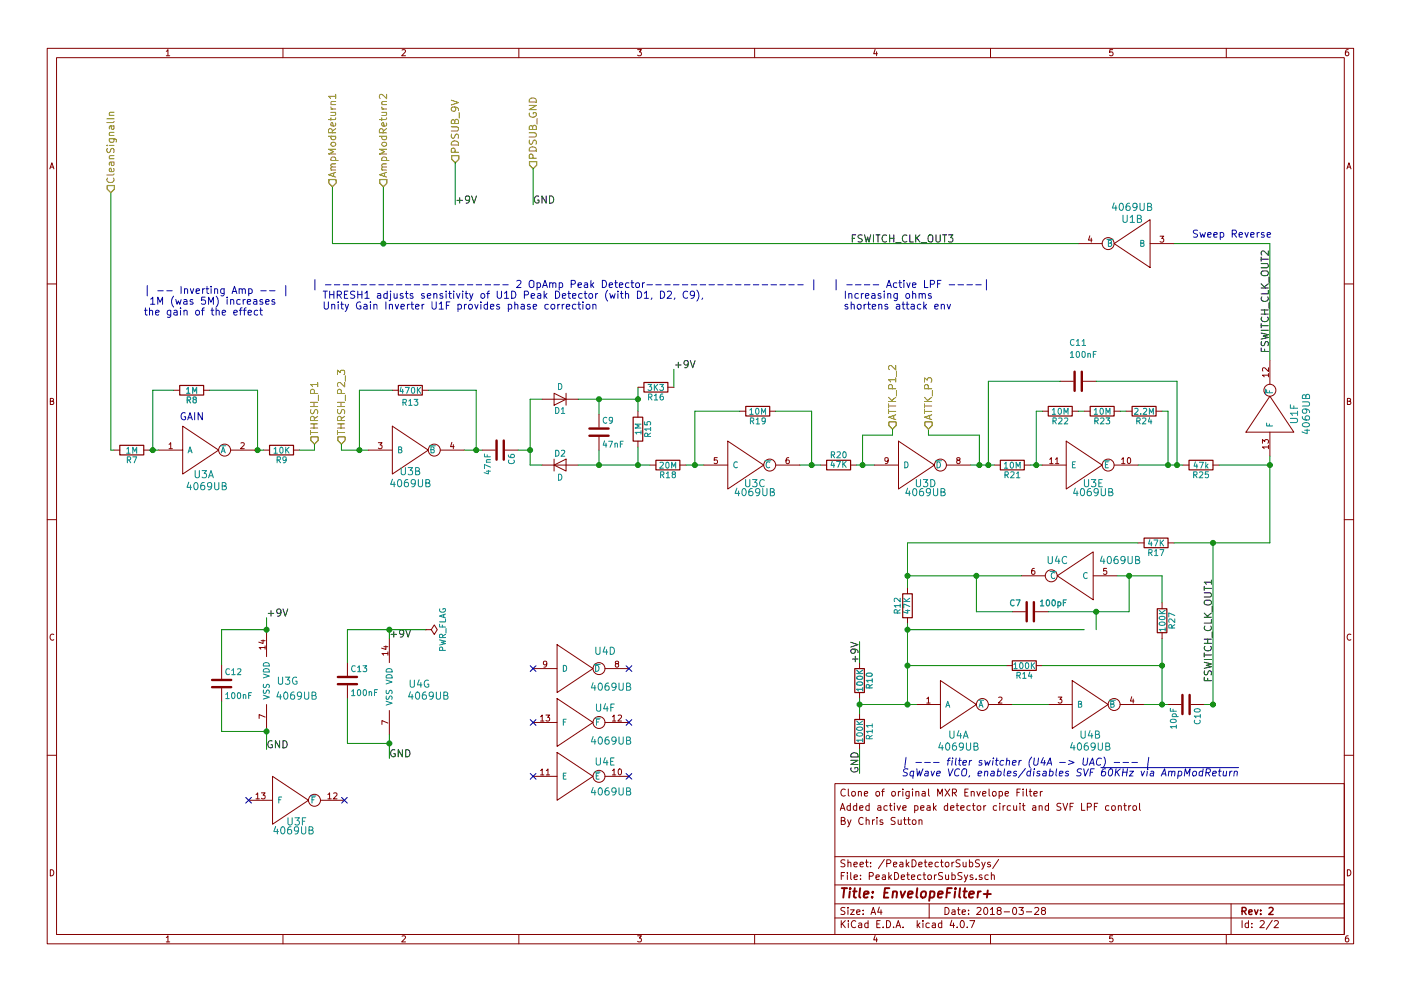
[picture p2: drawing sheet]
EESchema Schematic File Version 2
LIBS:power
LIBS:device
LIBS:transistors
LIBS:conn
LIBS:linear
LIBS:regul
LIBS:74xx
LIBS:cmos4000
LIBS:adc-dac
LIBS:memory
LIBS:xilinx
LIBS:microcontrollers
LIBS:dsp
LIBS:microchip
LIBS:analog_switches
LIBS:motorola
LIBS:texas
LIBS:intel
LIBS:audio
LIBS:interface
LIBS:digital-audio
LIBS:philips
LIBS:display
LIBS:cypress
LIBS:siliconi
LIBS:opto
LIBS:atmel
LIBS:contrib
LIBS:valves
LIBS:socket_custom
LIBS:sw_custom
LIBS:4069ub
LIBS:4066bms
LIBS:switches
LIBS:pot_numbered
LIBS:ModdedMXREnvelopeFilter-cache
EELAYER 25 0
EELAYER END
$Descr A4 11693 8268
encoding utf-8
Sheet 2 2
Title "EnvelopeFilter+"
Date "2018-03-28"
Rev "2"
Comp ""
Comment1 ""
Comment2 "By Chris Sutton"
Comment3 "Added active peak detector circuit and SVF LPF control"
Comment4 "Clone of original MXR Envelope Filter"
$EndDescr
$Comp
L R R7
U 1 1
P 1100 3750
F 0 "R7" V 1180 3750 50  0000 C CNN
F 1 "1M" V 1100 3750 50  0000 C CNN
F 2 "Resistors_SMD:R_0805_HandSoldering" V 1030 3750 50  0001 C CNN
F 3 "" H 1100 3750 50  0001 C CNN
	1    1100 3750
	0    1    1    0   
$EndComp
$Comp
L R R9
U 1 1
P 2350 3750
F 0 "R9" V 2430 3750 50  0000 C CNN
F 1 "10K" V 2350 3750 50  0000 C CNN
F 2 "Resistors_SMD:R_0805_HandSoldering" V 2280 3750 50  0001 C CNN
F 3 "" H 2350 3750 50  0001 C CNN
	1    2350 3750
	0    1    1    0   
$EndComp
$Comp
L R R8
U 1 1
P 1600 3250
F 0 "R8" V 1680 3250 50  0000 C CNB
F 1 "1M" V 1600 3250 50  0000 C CNB
F 2 "Resistors_SMD:R_0805_HandSoldering" V 1530 3250 50  0001 C CNN
F 3 "" H 1600 3250 50  0001 C CNN
	1    1600 3250
	0    1    1    0   
$EndComp
$Comp
L R R13
U 1 1
P 3425 3250
F 0 "R13" V 3525 3250 50  0000 C CNN
F 1 "470K" V 3425 3250 50  0000 C CNN
F 2 "Resistors_SMD:R_0805_HandSoldering" V 3355 3250 50  0001 C CNN
F 3 "" H 3425 3250 50  0001 C CNN
	1    3425 3250
	0    1    1    0   
$EndComp
$Comp
L C C6
U 1 1
P 4175 3750
F 0 "C6" H 4200 3850 50  0000 L CNN
F 1 "47nF" H 4200 3650 50  0000 L CNN
F 2 "Capacitors_SMD:C_0805_HandSoldering" H 4213 3600 50  0001 C CNN
F 3 "" H 4175 3750 50  0001 C CNN
	1    4175 3750
	0    1    1    0   
$EndComp
$Comp
L D D1
U 1 1
P 4675 3325
F 0 "D1" H 4675 3425 50  0000 C CNN
F 1 "D" H 4675 3225 50  0000 C CNN
F 2 "Diodes_SMD:D_SOD-123" H 4675 3325 50  0001 C CNN
F 3 "" H 4675 3325 50  0001 C CNN
	1    4675 3325
	-1   0    0    1   
$EndComp
$Comp
L D D2
U 1 1
P 4675 3875
F 0 "D2" H 4675 3975 50  0000 C CNN
F 1 "D" H 4675 3775 50  0000 C CNN
F 2 "Diodes_SMD:D_SOD-123" H 4675 3875 50  0001 C CNN
F 3 "" H 4675 3875 50  0001 C CNN
	1    4675 3875
	1    0    0    -1  
$EndComp
$Comp
L C C9
U 1 1
P 5000 3600
F 0 "C9" H 5025 3700 50  0000 L CNN
F 1 "47nF" H 5025 3500 50  0000 L CNN
F 2 "Capacitors_SMD:C_0805_HandSoldering" H 5038 3450 50  0001 C CNN
F 3 "" H 5000 3600 50  0001 C CNN
	1    5000 3600
	1    0    0    -1  
$EndComp
$Comp
L R R15
U 1 1
P 5325 3575
F 0 "R15" V 5405 3575 50  0000 C CNN
F 1 "1M" V 5325 3575 50  0000 C CNN
F 2 "Resistors_SMD:R_0805_HandSoldering" V 5255 3575 50  0001 C CNN
F 3 "" H 5325 3575 50  0001 C CNN
	1    5325 3575
	1    0    0    -1  
$EndComp
$Comp
L R R18
U 1 1
P 5575 3875
F 0 "R18" V 5655 3875 50  0000 C CNN
F 1 "20M" V 5575 3875 50  0000 C CNN
F 2 "Resistors_SMD:R_0805_HandSoldering" V 5505 3875 50  0001 C CNN
F 3 "" H 5575 3875 50  0001 C CNN
	1    5575 3875
	0    1    1    0   
$EndComp
$Comp
L R R19
U 1 1
P 6325 3425
F 0 "R19" V 6405 3425 50  0000 C CNN
F 1 "10M" V 6325 3425 50  0000 C CNN
F 2 "Resistors_SMD:R_0805_HandSoldering" V 6255 3425 50  0001 C CNN
F 3 "" H 6325 3425 50  0001 C CNN
	1    6325 3425
	0    1    1    0   
$EndComp
$Comp
L R R20
U 1 1
P 7000 3875
F 0 "R20" V 7080 3875 50  0000 C CNN
F 1 "47K" V 7000 3875 50  0000 C CNN
F 2 "Resistors_SMD:R_0805_HandSoldering" V 6930 3875 50  0001 C CNN
F 3 "" H 7000 3875 50  0001 C CNN
	1    7000 3875
	0    -1   -1   0   
$EndComp
$Comp
L R R21
U 1 1
P 8450 3875
F 0 "R21" V 8530 3875 50  0000 C CNN
F 1 "10M" V 8450 3875 50  0000 C CNN
F 2 "Resistors_SMD:R_0805_HandSoldering" V 8380 3875 50  0001 C CNN
F 3 "" H 8450 3875 50  0001 C CNN
	1    8450 3875
	0    1    1    0   
$EndComp
$Comp
L R R22
U 1 1
P 8850 3425
F 0 "R22" V 8930 3425 50  0000 C CNN
F 1 "10M" V 8850 3425 50  0000 C CNN
F 2 "Resistors_SMD:R_0805_HandSoldering" V 8780 3425 50  0001 C CNN
F 3 "" H 8850 3425 50  0001 C CNN
	1    8850 3425
	0    1    1    0   
$EndComp
$Comp
L C C11
U 1 1
P 9000 3175
F 0 "C11" V 8675 3100 50  0000 L CNN
F 1 "100nF" V 8775 3100 50  0000 L CNN
F 2 "Capacitors_SMD:C_0805_HandSoldering" H 9038 3025 50  0001 C CNN
F 3 "" H 9000 3175 50  0001 C CNN
	1    9000 3175
	0    1    1    0   
$EndComp
$Comp
L R R25
U 1 1
P 10025 3875
F 0 "R25" V 10105 3875 50  0000 C CNN
F 1 "47k" V 10025 3875 50  0000 C CNN
F 2 "Resistors_SMD:R_0805_HandSoldering" V 9955 3875 50  0001 C CNN
F 3 "" H 10025 3875 50  0001 C CNN
	1    10025 3875
	0    1    1    0   
$EndComp
$Comp
L R R17
U 1 1
P 9650 4525
F 0 "R17" V 9730 4525 50  0000 C CNN
F 1 "47K" V 9650 4525 50  0000 C CNN
F 2 "Resistors_SMD:R_0805_HandSoldering" V 9580 4525 50  0001 C CNN
F 3 "" H 9650 4525 50  0001 C CNN
	1    9650 4525
	0    1    1    0   
$EndComp
$Comp
L C C7
U 1 1
P 8600 5100
F 0 "C7" V 8525 4925 50  0000 L CNB
F 1 "100pF" V 8525 5175 50  0000 L CNB
F 2 "Capacitors_SMD:C_0805_HandSoldering" H 8638 4950 50  0001 C CNN
F 3 "" H 8600 5100 50  0001 C CNN
	1    8600 5100
	0    1    1    0   
$EndComp
$Comp
L R R14
U 1 1
P 8550 5550
F 0 "R14" V 8630 5550 50  0000 C CNN
F 1 "100K" V 8550 5550 50  0000 C CNN
F 2 "Resistors_SMD:R_0805_HandSoldering" V 8480 5550 50  0001 C CNN
F 3 "" H 8550 5550 50  0001 C CNN
	1    8550 5550
	0    1    1    0   
$EndComp
$Comp
L R R12
U 1 1
P 7575 5050
F 0 "R12" V 7655 5050 50  0000 C CNN
F 1 "47K" V 7575 5050 50  0000 C CNN
F 2 "Resistors_SMD:R_0805_HandSoldering" V 7505 5050 50  0001 C CNN
F 3 "" H 7575 5050 50  0001 C CNN
	1    7575 5050
	-1   0    0    1   
$EndComp
$Comp
L C C10
U 1 1
P 9900 5875
F 0 "C10" H 9925 5975 50  0000 L CNN
F 1 "10pF" H 9925 5775 50  0000 L CNN
F 2 "Capacitors_SMD:C_0805_HandSoldering" H 9938 5725 50  0001 C CNN
F 3 "" H 9900 5875 50  0001 C CNN
	1    9900 5875
	0    1    1    0   
$EndComp
$Comp
L R R10
U 1 1
P 7175 5675
F 0 "R10" V 7255 5675 50  0000 C CNB
F 1 "100K" V 7175 5675 50  0000 C CNB
F 2 "Resistors_SMD:R_0805_HandSoldering" V 7105 5675 50  0001 C CNN
F 3 "" H 7175 5675 50  0001 C CNN
	1    7175 5675
	1    0    0    -1  
$EndComp
$Comp
L R R11
U 1 1
P 7175 6100
F 0 "R11" V 7255 6100 50  0000 C CNN
F 1 "100K" V 7175 6100 50  0000 C CNN
F 2 "Resistors_SMD:R_0805_HandSoldering" V 7105 6100 50  0001 C CNN
F 3 "" H 7175 6100 50  0001 C CNN
	1    7175 6100
	1    0    0    -1  
$EndComp
Text Label 7175 5350 3    60   ~ 0
+9V
Text Label 7175 6450 1    60   ~ 0
GND
$Comp
L 4069UB U?
U 3 1
P 8975 4800
AR Path="/5A3A1FE8" Ref="U?"  Part="3" 
AR Path="/5A39CD94/5A3A1FE8" Ref="U4"  Part="3" 
F 0 "U4" H 9125 4675 60  0000 C CNN
F 1 "4069UB" H 8600 4675 60  0000 C CNN
F 2 "Housings_SOIC:SOIC-14_3.9x8.7mm_Pitch1.27mm" H 9175 4800 60  0001 C CNN
F 3 "" H 9175 4800 60  0001 C CNN
	3    8975 4800
	-1   0    0    1   
$EndComp
$Comp
L 4069UB U?
U 6 1
P 10600 3450
AR Path="/5A3A1FEF" Ref="U?"  Part="4" 
AR Path="/5A39CD94/5A3A1FEF" Ref="U1"  Part="6" 
F 0 "U1" H 10600 3250 60  0000 C CNN
F 1 "4069UB" H 10600 3150 60  0000 C CNN
F 2 "Housings_SOIC:SOIC-14_3.9x8.7mm_Pitch1.27mm" H 10800 3450 60  0001 C CNN
F 3 "" H 10800 3450 60  0001 C CNN
	6    10600 3450
	0    -1   -1   0   
$EndComp
$Comp
L 4069UB U?
U 2 1
P 9450 2025
AR Path="/5A3A1FF6" Ref="U?"  Part="5" 
AR Path="/5A39CD94/5A3A1FF6" Ref="U1"  Part="2" 
F 0 "U1" H 9450 1825 60  0000 C CNN
F 1 "4069UB" H 9450 1725 60  0000 C CNN
F 2 "Housings_SOIC:SOIC-14_3.9x8.7mm_Pitch1.27mm" H 9650 2025 60  0001 C CNN
F 3 "" H 9650 2025 60  0001 C CNN
	2    9450 2025
	-1   0    0    1   
$EndComp
$Comp
L 4069UB U?
U 1 1
P 8000 5875
AR Path="/5A3A1FFD" Ref="U?"  Part="1" 
AR Path="/5A39CD94/5A3A1FFD" Ref="U4"  Part="1" 
F 0 "U4" H 8000 5625 60  0000 C CNN
F 1 "4069UB" H 8000 5525 60  0000 C CNN
F 2 "Housings_SOIC:SOIC-14_3.9x8.7mm_Pitch1.27mm" H 8200 5875 60  0001 C CNN
F 3 "" H 8200 5875 60  0001 C CNN
	1    8000 5875
	1    0    0    -1  
$EndComp
$Comp
L 4069UB U?
U 2 1
P 9100 5875
AR Path="/5A3A2004" Ref="U?"  Part="2" 
AR Path="/5A39CD94/5A3A2004" Ref="U4"  Part="2" 
F 0 "U4" H 9100 5625 60  0000 C CNN
F 1 "4069UB" H 9100 5525 60  0000 C CNN
F 2 "Housings_SOIC:SOIC-14_3.9x8.7mm_Pitch1.27mm" H 9300 5875 60  0001 C CNN
F 3 "" H 9300 5875 60  0001 C CNN
	2    9100 5875
	1    0    0    -1  
$EndComp
Text Label 5625 3075 0    60   ~ 0
+9V
Wire Wire Line
	1250 3750 1325 3750
Wire Wire Line
	1275 3750 1275 3250
Wire Wire Line
	1275 3250 1450 3250
Connection ~ 1275 3750
Wire Wire Line
	2125 3750 2200 3750
Wire Wire Line
	2150 3750 2150 3250
Wire Wire Line
	2150 3250 1750 3250
Connection ~ 2150 3750
Wire Wire Line
	2850 3750 3075 3750
Wire Wire Line
	3275 3250 3000 3250
Wire Wire Line
	3000 3250 3000 3750
Connection ~ 3000 3750
Wire Wire Line
	3875 3750 4025 3750
Wire Wire Line
	3575 3250 3975 3250
Wire Wire Line
	3975 3250 3975 3750
Connection ~ 3975 3750
Wire Wire Line
	4425 3875 4525 3875
Wire Wire Line
	4425 3325 4425 3875
Wire Wire Line
	4825 3325 5325 3325
Wire Wire Line
	5000 3325 5000 3450
Wire Wire Line
	5000 3750 5000 3875
Wire Wire Line
	4825 3875 5425 3875
Wire Wire Line
	5325 3225 5325 3425
Connection ~ 5000 3325
Wire Wire Line
	5325 3875 5325 3725
Connection ~ 5000 3875
Connection ~ 5325 3875
Wire Wire Line
	5725 3875 5875 3875
Wire Wire Line
	5800 3875 5800 3425
Wire Wire Line
	5800 3425 6175 3425
Connection ~ 5800 3875
Wire Wire Line
	6775 3425 6775 3875
Wire Wire Line
	6775 3425 6475 3425
Connection ~ 6775 3875
Wire Wire Line
	925  1600 925  3750
Wire Wire Line
	925  3750 950  3750
Wire Wire Line
	8250 3875 8250 3175
Wire Wire Line
	8100 3875 8300 3875
Wire Wire Line
	8600 3875 8700 3875
Wire Wire Line
	8650 3875 8650 3425
Wire Wire Line
	8650 3425 8700 3425
Connection ~ 8650 3875
Wire Wire Line
	9500 3875 9875 3875
Wire Wire Line
	9750 3425 9750 3875
Connection ~ 9750 3875
Connection ~ 8250 3875
Wire Wire Line
	8250 3175 8850 3175
Wire Wire Line
	10175 3875 10600 3875
Wire Wire Line
	2775 2025 9000 2025
Wire Wire Line
	3200 1550 3200 2025
Wire Wire Line
	2775 2025 2775 1550
Connection ~ 3200 2025
Wire Wire Line
	9800 2025 10600 2025
Wire Wire Line
	8450 5875 8750 5875
Wire Wire Line
	7575 4800 8525 4800
Wire Wire Line
	9425 5100 9425 4800
Wire Wire Line
	9325 4800 9700 4800
Wire Wire Line
	9550 5875 9750 5875
Wire Wire Line
	9700 5325 9700 5875
Wire Wire Line
	9700 4800 9700 5025
Connection ~ 9425 4800
Wire Wire Line
	7575 4525 7575 4900
Connection ~ 8150 4800
Wire Wire Line
	7575 4525 9500 4525
Connection ~ 7575 4800
Wire Wire Line
	10125 4525 10125 5875
Wire Wire Line
	10125 5875 10050 5875
Connection ~ 9700 5875
Wire Wire Line
	7575 5550 8400 5550
Wire Wire Line
	7575 5200 7575 5875
Wire Wire Line
	7175 5875 7650 5875
Connection ~ 7575 5550
Wire Wire Line
	7175 5825 7175 5950
Connection ~ 7575 5875
Connection ~ 7175 5875
Wire Wire Line
	10600 4525 10600 3800
Connection ~ 10600 3875
Wire Wire Line
	7175 5525 7175 5350
Wire Wire Line
	7175 6450 7175 6250
Wire Wire Line
	4425 3325 4525 3325
Wire Wire Line
	4325 3750 4425 3750
Connection ~ 4425 3750
Wire Wire Line
	9825 3175 9150 3175
Wire Wire Line
	9825 3175 9825 3875
Connection ~ 9825 3875
Connection ~ 5325 3325
Wire Wire Line
	6675 3875 6850 3875
Wire Wire Line
	9800 4525 10600 4525
Connection ~ 10125 4525
Wire Wire Line
	8700 5550 9700 5550
Connection ~ 9700 5550
Connection ~ 10125 5875
Wire Wire Line
	2500 3750 2625 3750
Wire Wire Line
	8750 5100 9425 5100
Connection ~ 9150 5100
Wire Wire Line
	8450 5100 8150 5100
Wire Wire Line
	10600 2025 10600 3000
Wire Wire Line
	7150 3875 7300 3875
Wire Wire Line
	7750 3625 8175 3625
Wire Wire Line
	8175 3625 8175 3875
Connection ~ 8175 3875
Wire Wire Line
	7450 3625 7200 3625
Wire Wire Line
	7200 3625 7200 3875
Connection ~ 7200 3875
Text Notes 6950 2575 0    60   ~ 0
| ---- Active LPF ----|\n  Increasing ohms \n  shortens attack env
$Comp
L 4069UB U?
U 1 1
P 1675 3750
AR Path="/5A3A20C1" Ref="U?"  Part="1" 
AR Path="/5A39CD94/5A3A20C1" Ref="U3"  Part="1" 
F 0 "U3" H 1700 3550 60  0000 C CNN
F 1 "4069UB" H 1725 3450 60  0000 C CNN
F 2 "Housings_SOIC:SOIC-14_3.9x8.7mm_Pitch1.27mm" H 1875 3750 60  0001 C CNN
F 3 "" H 1875 3750 60  0001 C CNN
	1    1675 3750
	1    0    0    -1  
$EndComp
Text Notes 9950 1975 0    60   ~ 0
Sweep Reverse
Text Notes 2600 2575 0    60   ~ 0
| --------------------- 2 OpAmp Peak Detector------------------ |\n  THRESH1 adjusts sensitivity of U1D Peak Detector (with D1, D2, C9), \n  Unity Gain Inverter U1F provides phase correction\n
Text Notes 7525 6475 0    60   Italic 0
| --- filter switcher (U4A -> UAC) --- |\nSqWave VCO, enables/disables SVF ~60KHz via AmpModReturn
Text Notes 1200 2625 0    60   ~ 0
| -- Inverting Amp -- |\n 1M (was 5M) increases \nthe gain of the effect
Text Notes 1500 3500 0    60   ~ 0
GAIN
$Comp
L R R16
U 1 1
P 5475 3225
F 0 "R16" V 5555 3225 50  0000 C CNN
F 1 "3K3" V 5475 3225 50  0000 C CNN
F 2 "Resistors_SMD:R_0805_HandSoldering" V 5405 3225 50  0001 C CNN
F 3 "" H 5475 3225 50  0001 C CNN
	1    5475 3225
	0    1    1    0   
$EndComp
Wire Wire Line
	5625 3075 5625 3225
$Comp
L 4069UB U?
U 2 1
P 3425 3750
AR Path="/5A3A20D9" Ref="U?"  Part="2" 
AR Path="/5A39CD94/5A3A20D9" Ref="U3"  Part="2" 
F 0 "U3" H 3425 3575 60  0000 C CNN
F 1 "4069UB" H 3425 3475 60  0000 C CNN
F 2 "Housings_SOIC:SOIC-14_3.9x8.7mm_Pitch1.27mm" H 3625 3750 60  0001 C CNN
F 3 "" H 3625 3750 60  0001 C CNN
	2    3425 3750
	1    0    0    -1  
$EndComp
$Comp
L 4069UB U?
U 3 1
P 6225 3875
AR Path="/5A3A20E0" Ref="U?"  Part="3" 
AR Path="/5A39CD94/5A3A20E0" Ref="U3"  Part="3" 
F 0 "U3" H 6300 3725 60  0000 C CNN
F 1 "4069UB" H 6300 3650 60  0000 C CNN
F 2 "Housings_SOIC:SOIC-14_3.9x8.7mm_Pitch1.27mm" H 6425 3875 60  0001 C CNN
F 3 "" H 6425 3875 60  0001 C CNN
	3    6225 3875
	1    0    0    -1  
$EndComp
$Comp
L 4069UB U?
U 4 1
P 7650 3875
AR Path="/5A3A20E7" Ref="U?"  Part="4" 
AR Path="/5A39CD94/5A3A20E7" Ref="U3"  Part="4" 
F 0 "U3" H 7725 3725 60  0000 C CNN
F 1 "4069UB" H 7725 3650 60  0000 C CNN
F 2 "Housings_SOIC:SOIC-14_3.9x8.7mm_Pitch1.27mm" H 7850 3875 60  0001 C CNN
F 3 "" H 7850 3875 60  0001 C CNN
	4    7650 3875
	1    0    0    -1  
$EndComp
$Comp
L 4069UB U?
U 5 1
P 9050 3875
AR Path="/5A3A20EE" Ref="U?"  Part="5" 
AR Path="/5A39CD94/5A3A20EE" Ref="U3"  Part="5" 
F 0 "U3" H 9125 3725 60  0000 C CNN
F 1 "4069UB" H 9125 3650 60  0000 C CNN
F 2 "Housings_SOIC:SOIC-14_3.9x8.7mm_Pitch1.27mm" H 9250 3875 60  0001 C CNN
F 3 "" H 9250 3875 60  0001 C CNN
	5    9050 3875
	1    0    0    -1  
$EndComp
Text HLabel 925  1600 1    60   Input ~ 0
CleanSignalIn
Text HLabel 2775 1550 1    60   Input ~ 0
AmpModReturn1
Text HLabel 3200 1550 1    60   Input ~ 0
AmpModReturn2
$Comp
L 4069UB U?
U 7 1
P 2225 5675
AR Path="/5A3AD3F9" Ref="U?"  Part="7" 
AR Path="/5A39CD94/5A3AD3F9" Ref="U3"  Part="7" 
F 0 "U3" H 2400 5675 60  0000 C CNN
F 1 "4069UB" H 2475 5550 60  0000 C CNN
F 2 "Housings_SOIC:SOIC-14_3.9x8.7mm_Pitch1.27mm" H 2425 5675 60  0001 C CNN
F 3 "" H 2425 5675 60  0001 C CNN
	7    2225 5675
	1    0    0    -1  
$EndComp
Text Label 2225 5150 0    60   ~ 0
+9V
Text Label 2225 6250 0    60   ~ 0
GND
Wire Wire Line
	2225 5150 2225 5275
Wire Wire Line
	2225 6075 2225 6250
Text Label 3250 6325 0    60   ~ 0
GND
Text Label 3250 5325 0    60   ~ 0
+9V
Text HLabel 3800 1350 1    60   Input ~ 0
PDSUB_9V
Wire Wire Line
	3800 1350 3800 1700
Text Label 3800 1700 0    60   ~ 0
+9V
Text HLabel 4450 1400 1    60   Input ~ 0
PDSUB_GND
Wire Wire Line
	4450 1400 4450 1700
Text Label 4450 1700 0    60   ~ 0
GND
$Comp
L 4069UB U?
U 6 1
P 2425 6675
AR Path="/5A3E505B" Ref="U?"  Part="6" 
AR Path="/5A39CD94/5A3E505B" Ref="U3"  Part="6" 
F 0 "U3" H 2475 6500 60  0000 C CNN
F 1 "4069UB" H 2450 6425 60  0000 C CNN
F 2 "Housings_SOIC:SOIC-14_3.9x8.7mm_Pitch1.27mm" H 2625 6675 60  0001 C CNN
F 3 "" H 2625 6675 60  0001 C CNN
	6    2425 6675
	1    0    0    -1  
$EndComp
NoConn ~ 2875 6675
NoConn ~ 2075 6675
Text HLabel 2625 3700 1    60   Input ~ 0
THRSH_P1
Text HLabel 2850 3700 1    60   Input ~ 0
THRSH_P2_3
Wire Wire Line
	2625 3750 2625 3700
Wire Wire Line
	2850 3750 2850 3700
Text HLabel 7450 3575 1    60   Input ~ 0
ATTK_P1_2
Wire Wire Line
	7750 3625 7750 3575
Text HLabel 7750 3575 1    60   Input ~ 0
ATTK_P3
Wire Wire Line
	7450 3575 7450 3625
Wire Wire Line
	8150 5100 8150 4800
$Comp
L PWR_FLAG #FLG02
U 1 1
P 3550 5250
F 0 "#FLG02" H 3550 5325 50  0001 C CNN
F 1 "PWR_FLAG" H 3550 5400 50  0000 C CNN
F 2 "" H 3550 5250 50  0001 C CNN
F 3 "" H 3550 5250 50  0001 C CNN
	1    3550 5250
	0    1    1    0   
$EndComp
Wire Wire Line
	2900 5250 3550 5250
Connection ~ 3250 5250
$Comp
L R R23
U 1 1
P 9200 3425
F 0 "R23" V 9280 3425 50  0000 C CNN
F 1 "10M" V 9200 3425 50  0000 C CNN
F 2 "Resistors_SMD:R_0805_HandSoldering" V 9130 3425 50  0001 C CNN
F 3 "" H 9200 3425 50  0001 C CNN
	1    9200 3425
	0    1    1    0   
$EndComp
$Comp
L R R24
U 1 1
P 9550 3425
F 0 "R24" V 9630 3425 50  0000 C CNN
F 1 "2.2M" V 9550 3425 50  0000 C CNN
F 2 "Resistors_SMD:R_0805_HandSoldering" V 9480 3425 50  0001 C CNN
F 3 "" H 9550 3425 50  0001 C CNN
	1    9550 3425
	0    1    1    0   
$EndComp
Wire Wire Line
	9000 3425 9050 3425
Wire Wire Line
	9350 3425 9400 3425
Wire Wire Line
	9700 3425 9750 3425
Wire Wire Line
	2225 5250 1850 5250
Wire Wire Line
	1850 5250 1850 5550
Connection ~ 2225 5250
$Comp
L C C12
U 1 1
P 1850 5700
F 0 "C12" H 1875 5800 50  0000 L CNN
F 1 "100nF" H 1875 5600 50  0000 L CNN
F 2 "Capacitors_SMD:C_0805_HandSoldering" H 1888 5550 50  0001 C CNN
F 3 "" H 1850 5700 50  0001 C CNN
	1    1850 5700
	1    0    0    -1  
$EndComp
Wire Wire Line
	1850 5850 1850 6100
Wire Wire Line
	1850 6100 2225 6100
Connection ~ 2225 6100
$Comp
L C C13
U 1 1
P 2900 5675
F 0 "C13" H 2925 5775 50  0000 L CNN
F 1 "100nF" H 2925 5575 50  0000 L CNN
F 2 "Capacitors_SMD:C_0805_HandSoldering" H 2938 5525 50  0001 C CNN
F 3 "" H 2900 5675 50  0001 C CNN
	1    2900 5675
	1    0    0    -1  
$EndComp
Wire Wire Line
	2900 5525 2900 5250
Wire Wire Line
	2900 5825 2900 6200
Wire Wire Line
	2900 6200 3250 6200
Connection ~ 3250 6200
$Comp
L R R27
U 1 1
P 9700 5175
F 0 "R27" V 9780 5175 50  0000 C CNN
F 1 "100K" V 9700 5175 50  0000 C CNN
F 2 "Resistors_SMD:R_0805_HandSoldering" V 9630 5175 50  0001 C CNN
F 3 "" H 9700 5175 50  0001 C CNN
	1    9700 5175
	1    0    0    -1  
$EndComp
Wire Wire Line
	9150 5250 9150 5100
Wire Wire Line
	7575 5250 9050 5250
Text Label 10125 4825 3    60   ~ 0
FSWITCH_CLK_OUT1
Text Label 10600 2075 3    60   ~ 0
FSWITCH_CLK_OUT2
Text Label 7100 2025 0    60   ~ 0
FSWITCH_CLK_OUT3
$Comp
L 4069UB U?
U 7 1
P 3250 5725
AR Path="/5A3AD404" Ref="U?"  Part="7" 
AR Path="/5A39CD94/5A3AD404" Ref="U4"  Part="7" 
F 0 "U4" H 3500 5750 60  0000 C CNN
F 1 "4069UB" H 3575 5650 60  0000 C CNN
F 2 "Housings_SOIC:SOIC-14_3.9x8.7mm_Pitch1.27mm" H 3450 5725 60  0001 C CNN
F 3 "" H 3450 5725 60  0001 C CNN
	7    3250 5725
	1    0    0    -1  
$EndComp
Wire Wire Line
	3250 6125 3250 6325
Wire Wire Line
	3250 5250 3250 5325
Connection ~ 7575 5250
$Comp
L 4069UB U4
U 4 1
P 4800 5575
F 0 "U4" H 5050 5725 60  0000 C CNN
F 1 "4069UB" H 5100 5425 60  0000 C CNN
F 2 "Housings_SOIC:SOIC-14_3.9x8.7mm_Pitch1.27mm" H 5000 5575 60  0001 C CNN
F 3 "" H 5000 5575 60  0001 C CNN
	4    4800 5575
	1    0    0    -1  
$EndComp
$Comp
L 4069UB U4
U 5 1
P 4800 6475
F 0 "U4" H 5050 6600 60  0000 C CNN
F 1 "4069UB" H 5100 6350 60  0000 C CNN
F 2 "Housings_SOIC:SOIC-14_3.9x8.7mm_Pitch1.27mm" H 5000 6475 60  0001 C CNN
F 3 "" H 5000 6475 60  0001 C CNN
	5    4800 6475
	1    0    0    -1  
$EndComp
$Comp
L 4069UB U4
U 6 1
P 4800 6025
F 0 "U4" H 5050 6150 60  0000 C CNN
F 1 "4069UB" H 5100 5875 60  0000 C CNN
F 2 "Housings_SOIC:SOIC-14_3.9x8.7mm_Pitch1.27mm" H 5000 6025 60  0001 C CNN
F 3 "" H 5000 6025 60  0001 C CNN
	6    4800 6025
	1    0    0    -1  
$EndComp
NoConn ~ 5250 5575
NoConn ~ 4450 5575
NoConn ~ 4450 6025
NoConn ~ 5250 6025
NoConn ~ 5250 6475
NoConn ~ 4450 6475
$EndSCHEMATC
